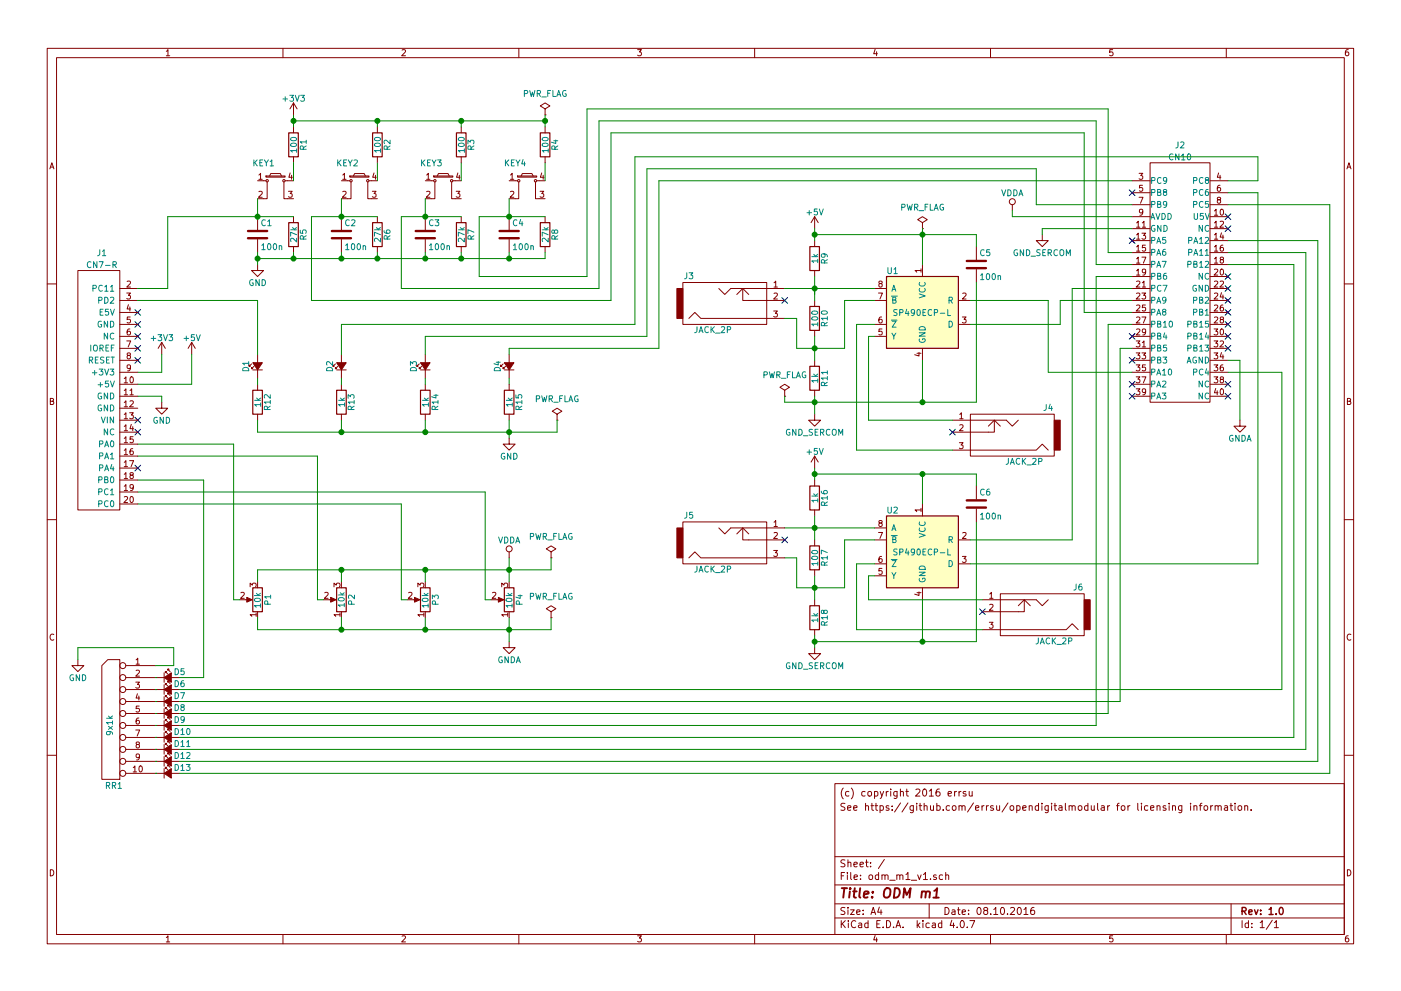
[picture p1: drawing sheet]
EESchema Schematic File Version 2
LIBS:errsu
LIBS:power
LIBS:device
LIBS:transistors
LIBS:conn
LIBS:linear
LIBS:regul
LIBS:74xx
LIBS:cmos4000
LIBS:adc-dac
LIBS:memory
LIBS:xilinx
LIBS:microcontrollers
LIBS:dsp
LIBS:microchip
LIBS:analog_switches
LIBS:motorola
LIBS:texas
LIBS:intel
LIBS:audio
LIBS:interface
LIBS:digital-audio
LIBS:philips
LIBS:display
LIBS:cypress
LIBS:siliconi
LIBS:opto
LIBS:atmel
LIBS:contrib
LIBS:valves
LIBS:odm_m1_v1-cache
EELAYER 25 0
EELAYER END
$Descr A4 11693 8268
encoding utf-8
Sheet 1 1
Title "ODM m1"
Date "08.10.2016"
Rev "1.0"
Comp ""
Comment1 ""
Comment2 ""
Comment3 "See https://github.com/errsu/opendigitalmodular for licensing information."
Comment4 "(c) copyright 2016 errsu "
$EndDescr
$Comp
L CN10 J2
U 1 1
P 9850 2350
F 0 "J2" H 9850 3500 50  0000 C CNN
F 1 "CN10" H 9850 3400 50  0000 C CNN
F 2 "errsu:Socket_Strip_Straight_2x20_RS" H 9850 1400 50  0001 C CNN
F 3 "" H 9850 1400 50  0000 C CNN
	1    9850 2350
	1    0    0    -1  
$EndComp
$Comp
L GND #PWR5
U 1 1
P 2150 2200
F 0 "#PWR5" H 2150 1950 50  0001 C CNN
F 1 "GND" H 2150 2050 50  0000 C CNN
F 2 "" H 2150 2200 50  0000 C CNN
F 3 "" H 2150 2200 50  0000 C CNN
	1    2150 2200
	1    0    0    -1  
$EndComp
$Comp
L C C1
U 1 1
P 2150 1950
F 0 "C1" H 2175 2050 50  0000 L CNN
F 1 "100n" H 2175 1850 50  0000 L CNN
F 2 "errsu:C_Disc_D3_P2.5" H 2188 1800 50  0001 C CNN
F 3 "" H 2150 1950 50  0000 C CNN
	1    2150 1950
	1    0    0    -1  
$EndComp
$Comp
L R R1
U 1 1
P 2450 1200
F 0 "R1" V 2530 1200 50  0000 C CNN
F 1 "100" V 2450 1200 50  0000 C CNN
F 2 "errsu:Resistor_Horizontal_RM7mm" V 2380 1200 50  0001 C CNN
F 3 "" H 2450 1200 50  0000 C CNN
	1    2450 1200
	1    0    0    -1  
$EndComp
$Comp
L SW_PUSH KEY1
U 1 1
P 2350 1400
F 0 "KEY1" H 2200 1450 50  0000 C CNN
F 1 "SW_PUSH" H 2710 1340 50  0001 C CNN
F 2 "errsu:SW_PUSH_SMALL" H 2350 1600 50  0001 C CNN
F 3 "" H 2350 1600 50  0000 C CNN
	1    2350 1400
	1    0    0    -1  
$EndComp
$Comp
L R R5
U 1 1
P 2450 1950
F 0 "R5" V 2530 1950 50  0000 C CNN
F 1 "27k" V 2450 1950 50  0000 C CNN
F 2 "errsu:Resistor_Horizontal_RM7mm" V 2380 1950 50  0001 C CNN
F 3 "" H 2450 1950 50  0000 C CNN
	1    2450 1950
	1    0    0    -1  
$EndComp
$Comp
L JACK_2P J3
U 1 1
P 6100 2500
F 0 "J3" H 5750 2300 50  0000 C CNN
F 1 "JACK_2P" H 5950 2750 50  0000 C CNN
F 2 "errsu:PHONEJACK_35MM_MONO_VERT" H 6100 2500 50  0001 C CNN
F 3 "" H 6100 2500 50  0000 C CNN
	1    6100 2500
	1    0    0    1   
$EndComp
$Comp
L JACK_2P J4
U 1 1
P 8400 3600
F 0 "J4" H 8050 3400 50  0000 C CNN
F 1 "JACK_2P" H 8250 3850 50  0000 C CNN
F 2 "errsu:PHONEJACK_35MM_MONO_VERT" H 8400 3600 50  0001 C CNN
F 3 "" H 8400 3600 50  0000 C CNN
	1    8400 3600
	-1   0    0    1   
$EndComp
$Comp
L R R9
U 1 1
P 6800 2150
F 0 "R9" V 6880 2150 50  0000 C CNN
F 1 "1k" V 6800 2150 50  0000 C CNN
F 2 "errsu:Resistor_Horizontal_RM7mm" V 6730 2150 50  0001 C CNN
F 3 "" H 6800 2150 50  0000 C CNN
	1    6800 2150
	1    0    0    -1  
$EndComp
$Comp
L R R10
U 1 1
P 6800 2650
F 0 "R10" V 6880 2650 50  0000 C CNN
F 1 "100" V 6800 2650 50  0000 C CNN
F 2 "errsu:Resistor_Horizontal_RM7mm" V 6730 2650 50  0001 C CNN
F 3 "" H 6800 2650 50  0000 C CNN
	1    6800 2650
	1    0    0    -1  
$EndComp
$Comp
L R R11
U 1 1
P 6800 3150
F 0 "R11" V 6880 3150 50  0000 C CNN
F 1 "1k" V 6800 3150 50  0000 C CNN
F 2 "errsu:Resistor_Horizontal_RM7mm" V 6730 3150 50  0001 C CNN
F 3 "" H 6800 3150 50  0000 C CNN
	1    6800 3150
	1    0    0    -1  
$EndComp
$Comp
L +5V #PWR3
U 1 1
P 6800 1900
F 0 "#PWR3" H 6800 1750 50  0001 C CNN
F 1 "+5V" H 6800 2040 50  0000 C CNN
F 2 "" H 6800 1900 50  0000 C CNN
F 3 "" H 6800 1900 50  0000 C CNN
	1    6800 1900
	1    0    0    -1  
$EndComp
$Comp
L SP490ECP-L U1
U 1 1
P 7700 2600
F 0 "U1" H 7400 2950 50  0000 L CNN
F 1 "SP490ECP-L" H 7450 2600 50  0000 L CNN
F 2 "errsu:DIP-8_W7.62mm" H 7700 2600 50  0001 C CIN
F 3 "" H 7700 2600 50  0000 C CNN
	1    7700 2600
	1    0    0    -1  
$EndComp
$Comp
L JACK_2P J5
U 1 1
P 6100 4500
F 0 "J5" H 5750 4300 50  0000 C CNN
F 1 "JACK_2P" H 5950 4750 50  0000 C CNN
F 2 "errsu:PHONEJACK_35MM_MONO_VERT" H 6100 4500 50  0001 C CNN
F 3 "" H 6100 4500 50  0000 C CNN
	1    6100 4500
	1    0    0    1   
$EndComp
$Comp
L JACK_2P J6
U 1 1
P 8650 5100
F 0 "J6" H 8300 4900 50  0000 C CNN
F 1 "JACK_2P" H 8500 5350 50  0000 C CNN
F 2 "errsu:PHONEJACK_35MM_MONO_VERT" H 8650 5100 50  0001 C CNN
F 3 "" H 8650 5100 50  0000 C CNN
	1    8650 5100
	-1   0    0    1   
$EndComp
$Comp
L R R16
U 1 1
P 6800 4150
F 0 "R16" V 6880 4150 50  0000 C CNN
F 1 "1k" V 6800 4150 50  0000 C CNN
F 2 "errsu:Resistor_Horizontal_RM7mm" V 6730 4150 50  0001 C CNN
F 3 "" H 6800 4150 50  0000 C CNN
	1    6800 4150
	1    0    0    -1  
$EndComp
$Comp
L R R17
U 1 1
P 6800 4650
F 0 "R17" V 6880 4650 50  0000 C CNN
F 1 "100" V 6800 4650 50  0000 C CNN
F 2 "errsu:Resistor_Horizontal_RM7mm" V 6730 4650 50  0001 C CNN
F 3 "" H 6800 4650 50  0000 C CNN
	1    6800 4650
	1    0    0    -1  
$EndComp
$Comp
L R R18
U 1 1
P 6800 5150
F 0 "R18" V 6880 5150 50  0000 C CNN
F 1 "1k" V 6800 5150 50  0000 C CNN
F 2 "errsu:Resistor_Horizontal_RM7mm" V 6730 5150 50  0001 C CNN
F 3 "" H 6800 5150 50  0000 C CNN
	1    6800 5150
	1    0    0    -1  
$EndComp
$Comp
L +5V #PWR12
U 1 1
P 6800 3900
F 0 "#PWR12" H 6800 3750 50  0001 C CNN
F 1 "+5V" H 6800 4040 50  0000 C CNN
F 2 "" H 6800 3900 50  0000 C CNN
F 3 "" H 6800 3900 50  0000 C CNN
	1    6800 3900
	1    0    0    -1  
$EndComp
$Comp
L SP490ECP-L U2
U 1 1
P 7700 4600
F 0 "U2" H 7400 4950 50  0000 L CNN
F 1 "SP490ECP-L" H 7450 4600 50  0000 L CNN
F 2 "errsu:DIP-8_W7.62mm" H 7700 4600 50  0001 C CIN
F 3 "" H 7700 4600 50  0000 C CNN
	1    7700 4600
	1    0    0    -1  
$EndComp
$Comp
L C C3
U 1 1
P 3550 1950
F 0 "C3" H 3575 2050 50  0000 L CNN
F 1 "100n" H 3575 1850 50  0000 L CNN
F 2 "errsu:C_Disc_D3_P2.5" H 3588 1800 50  0001 C CNN
F 3 "" H 3550 1950 50  0000 C CNN
	1    3550 1950
	1    0    0    -1  
$EndComp
$Comp
L R R3
U 1 1
P 3850 1200
F 0 "R3" V 3930 1200 50  0000 C CNN
F 1 "100" V 3850 1200 50  0000 C CNN
F 2 "errsu:Resistor_Horizontal_RM7mm" V 3780 1200 50  0001 C CNN
F 3 "" H 3850 1200 50  0000 C CNN
	1    3850 1200
	1    0    0    -1  
$EndComp
$Comp
L SW_PUSH KEY3
U 1 1
P 3750 1400
F 0 "KEY3" H 3600 1450 50  0000 C CNN
F 1 "SW_PUSH" H 4110 1340 50  0001 C CNN
F 2 "errsu:SW_PUSH_SMALL" H 3750 1600 50  0001 C CNN
F 3 "" H 3750 1600 50  0000 C CNN
	1    3750 1400
	1    0    0    -1  
$EndComp
$Comp
L R R7
U 1 1
P 3850 1950
F 0 "R7" V 3930 1950 50  0000 C CNN
F 1 "27k" V 3850 1950 50  0000 C CNN
F 2 "errsu:Resistor_Horizontal_RM7mm" V 3780 1950 50  0001 C CNN
F 3 "" H 3850 1950 50  0000 C CNN
	1    3850 1950
	1    0    0    -1  
$EndComp
$Comp
L C C2
U 1 1
P 2850 1950
F 0 "C2" H 2875 2050 50  0000 L CNN
F 1 "100n" H 2875 1850 50  0000 L CNN
F 2 "errsu:C_Disc_D3_P2.5" H 2888 1800 50  0001 C CNN
F 3 "" H 2850 1950 50  0000 C CNN
	1    2850 1950
	1    0    0    -1  
$EndComp
$Comp
L R R2
U 1 1
P 3150 1200
F 0 "R2" V 3230 1200 50  0000 C CNN
F 1 "100" V 3150 1200 50  0000 C CNN
F 2 "errsu:Resistor_Horizontal_RM7mm" V 3080 1200 50  0001 C CNN
F 3 "" H 3150 1200 50  0000 C CNN
	1    3150 1200
	1    0    0    -1  
$EndComp
$Comp
L SW_PUSH KEY2
U 1 1
P 3050 1400
F 0 "KEY2" H 2900 1450 50  0000 C CNN
F 1 "SW_PUSH" H 3410 1340 50  0001 C CNN
F 2 "errsu:SW_PUSH_SMALL" H 3050 1600 50  0001 C CNN
F 3 "" H 3050 1600 50  0000 C CNN
	1    3050 1400
	1    0    0    -1  
$EndComp
$Comp
L R R6
U 1 1
P 3150 1950
F 0 "R6" V 3230 1950 50  0000 C CNN
F 1 "27k" V 3150 1950 50  0000 C CNN
F 2 "errsu:Resistor_Horizontal_RM7mm" V 3080 1950 50  0001 C CNN
F 3 "" H 3150 1950 50  0000 C CNN
	1    3150 1950
	1    0    0    -1  
$EndComp
$Comp
L C C4
U 1 1
P 4250 1950
F 0 "C4" H 4275 2050 50  0000 L CNN
F 1 "100n" H 4275 1850 50  0000 L CNN
F 2 "errsu:C_Disc_D3_P2.5" H 4288 1800 50  0001 C CNN
F 3 "" H 4250 1950 50  0000 C CNN
	1    4250 1950
	1    0    0    -1  
$EndComp
$Comp
L R R4
U 1 1
P 4550 1200
F 0 "R4" V 4630 1200 50  0000 C CNN
F 1 "100" V 4550 1200 50  0000 C CNN
F 2 "errsu:Resistor_Horizontal_RM7mm" V 4480 1200 50  0001 C CNN
F 3 "" H 4550 1200 50  0000 C CNN
	1    4550 1200
	1    0    0    -1  
$EndComp
$Comp
L SW_PUSH KEY4
U 1 1
P 4450 1400
F 0 "KEY4" H 4300 1450 50  0000 C CNN
F 1 "SW_PUSH" H 4810 1340 50  0001 C CNN
F 2 "errsu:SW_PUSH_SMALL" H 4450 1600 50  0001 C CNN
F 3 "" H 4450 1600 50  0000 C CNN
	1    4450 1400
	1    0    0    -1  
$EndComp
$Comp
L R R8
U 1 1
P 4550 1950
F 0 "R8" V 4630 1950 50  0000 C CNN
F 1 "27k" V 4550 1950 50  0000 C CNN
F 2 "errsu:Resistor_Horizontal_RM7mm" V 4480 1950 50  0001 C CNN
F 3 "" H 4550 1950 50  0000 C CNN
	1    4550 1950
	1    0    0    -1  
$EndComp
$Comp
L POT P1
U 1 1
P 2150 5000
F 0 "P1" V 2060 5000 50  0000 C CNN
F 1 "10k" V 2145 5005 50  0000 C CNN
F 2 "errsu:POT_RK09" H 2150 5000 50  0001 C CNN
F 3 "" H 2150 5000 50  0000 C CNN
	1    2150 5000
	-1   0    0    1   
$EndComp
$Comp
L POT P2
U 1 1
P 2850 5000
F 0 "P2" V 2760 5000 50  0000 C CNN
F 1 "10k" V 2845 5000 50  0000 C CNN
F 2 "errsu:POT_RK09" H 2850 5000 50  0001 C CNN
F 3 "" H 2850 5000 50  0000 C CNN
	1    2850 5000
	-1   0    0    1   
$EndComp
$Comp
L POT P3
U 1 1
P 3550 5000
F 0 "P3" V 3460 5000 50  0000 C CNN
F 1 "10k" V 3545 5005 50  0000 C CNN
F 2 "errsu:POT_RK09" H 3550 5000 50  0001 C CNN
F 3 "" H 3550 5000 50  0000 C CNN
	1    3550 5000
	-1   0    0    1   
$EndComp
$Comp
L GNDA #PWR14
U 1 1
P 4250 5350
F 0 "#PWR14" H 4250 5100 50  0001 C CNN
F 1 "GNDA" H 4250 5200 50  0000 C CNN
F 2 "" H 4250 5350 50  0000 C CNN
F 3 "" H 4250 5350 50  0000 C CNN
	1    4250 5350
	1    0    0    -1  
$EndComp
$Comp
L +3V3 #PWR1
U 1 1
P 2450 950
F 0 "#PWR1" H 2450 800 50  0001 C CNN
F 1 "+3V3" H 2450 1090 50  0000 C CNN
F 2 "" H 2450 950 50  0000 C CNN
F 3 "" H 2450 950 50  0000 C CNN
	1    2450 950 
	1    0    0    -1  
$EndComp
$Comp
L GND #PWR11
U 1 1
P 4250 3650
F 0 "#PWR11" H 4250 3400 50  0001 C CNN
F 1 "GND" H 4250 3500 50  0000 C CNN
F 2 "" H 4250 3650 50  0000 C CNN
F 3 "" H 4250 3650 50  0000 C CNN
	1    4250 3650
	1    0    0    -1  
$EndComp
$Comp
L R R15
U 1 1
P 4250 3350
F 0 "R15" V 4330 3350 50  0000 C CNN
F 1 "1k" V 4250 3350 50  0000 C CNN
F 2 "errsu:Resistor_Horizontal_RM7mm" V 4180 3350 50  0001 C CNN
F 3 "" H 4250 3350 50  0000 C CNN
	1    4250 3350
	1    0    0    -1  
$EndComp
$Comp
L POT P4
U 1 1
P 4250 5000
F 0 "P4" V 4160 5000 50  0000 C CNN
F 1 "10k" V 4245 5005 50  0000 C CNN
F 2 "errsu:POT_RK09" H 4250 5000 50  0001 C CNN
F 3 "" H 4250 5000 50  0000 C CNN
	1    4250 5000
	-1   0    0    1   
$EndComp
$Comp
L R R14
U 1 1
P 3550 3350
F 0 "R14" V 3630 3350 50  0000 C CNN
F 1 "1k" V 3550 3350 50  0000 C CNN
F 2 "errsu:Resistor_Horizontal_RM7mm" V 3480 3350 50  0001 C CNN
F 3 "" H 3550 3350 50  0000 C CNN
	1    3550 3350
	1    0    0    -1  
$EndComp
$Comp
L R R13
U 1 1
P 2850 3350
F 0 "R13" V 2930 3350 50  0000 C CNN
F 1 "1k" V 2850 3350 50  0000 C CNN
F 2 "errsu:Resistor_Horizontal_RM7mm" V 2780 3350 50  0001 C CNN
F 3 "" H 2850 3350 50  0000 C CNN
	1    2850 3350
	1    0    0    -1  
$EndComp
$Comp
L R R12
U 1 1
P 2150 3350
F 0 "R12" V 2230 3350 50  0000 C CNN
F 1 "1k" V 2150 3350 50  0000 C CNN
F 2 "errsu:Resistor_Horizontal_RM7mm" V 2080 3350 50  0001 C CNN
F 3 "" H 2150 3350 50  0000 C CNN
	1    2150 3350
	1    0    0    -1  
$EndComp
$Comp
L Led_Small D1
U 1 1
P 2150 3050
F 0 "D1" H 2150 3150 50  0000 C CNN
F 1 "Led_Small" H 2150 2950 50  0001 C CNN
F 2 "errsu:LED-3MM" H 2150 3050 50  0001 C CNN
F 3 "" H 2150 3050 50  0000 C CNN
	1    2150 3050
	0    -1   -1   0   
$EndComp
$Comp
L Led_Small D2
U 1 1
P 2850 3050
F 0 "D2" H 2850 3150 50  0000 C CNN
F 1 "Led_Small" H 2850 2950 50  0001 C CNN
F 2 "errsu:LED-3MM" H 2850 3050 50  0001 C CNN
F 3 "" H 2850 3050 50  0000 C CNN
	1    2850 3050
	0    -1   -1   0   
$EndComp
$Comp
L Led_Small D3
U 1 1
P 3550 3050
F 0 "D3" H 3550 3150 50  0000 C CNN
F 1 "Led_Small" H 3550 2950 50  0001 C CNN
F 2 "errsu:LED-3MM" H 3550 3050 50  0001 C CNN
F 3 "" H 3550 3050 50  0000 C CNN
	1    3550 3050
	0    -1   -1   0   
$EndComp
$Comp
L Led_Small D4
U 1 1
P 4250 3050
F 0 "D4" H 4250 3150 50  0000 C CNN
F 1 "Led_Small" H 4250 2950 50  0001 C CNN
F 2 "errsu:LED-3MM" H 4250 3050 50  0001 C CNN
F 3 "" H 4250 3050 50  0000 C CNN
	1    4250 3050
	0    -1   -1   0   
$EndComp
NoConn ~ 1150 2600
NoConn ~ 1150 2700
NoConn ~ 1150 2800
NoConn ~ 1150 2900
NoConn ~ 1150 3000
NoConn ~ 1150 3500
NoConn ~ 1150 3600
NoConn ~ 1150 3900
NoConn ~ 9450 1600
NoConn ~ 9450 2000
NoConn ~ 9450 2800
NoConn ~ 9450 3000
NoConn ~ 9450 3200
NoConn ~ 9450 3300
NoConn ~ 10250 1800
NoConn ~ 10250 1900
NoConn ~ 10250 2300
NoConn ~ 10250 2400
NoConn ~ 10250 2500
NoConn ~ 10250 2600
NoConn ~ 10250 2700
NoConn ~ 10250 2800
NoConn ~ 10250 2900
NoConn ~ 10250 3200
NoConn ~ 10250 3300
$Comp
L PWR_FLAG #FLG4
U 1 1
P 4650 3500
F 0 "#FLG4" H 4650 3595 50  0001 C CNN
F 1 "PWR_FLAG" H 4650 3680 50  0000 C CNN
F 2 "" H 4650 3500 50  0000 C CNN
F 3 "" H 4650 3500 50  0000 C CNN
	1    4650 3500
	1    0    0    -1  
$EndComp
$Comp
L PWR_FLAG #FLG6
U 1 1
P 4600 5150
F 0 "#FLG6" H 4600 5245 50  0001 C CNN
F 1 "PWR_FLAG" H 4600 5330 50  0000 C CNN
F 2 "" H 4600 5150 50  0000 C CNN
F 3 "" H 4600 5150 50  0000 C CNN
	1    4600 5150
	1    0    0    -1  
$EndComp
NoConn ~ 6550 2500
NoConn ~ 7950 3600
NoConn ~ 6550 4500
NoConn ~ 8200 5100
$Comp
L GND_SERCOM #PWR9
U 1 1
P 6800 3450
F 0 "#PWR9" H 6800 3200 50  0001 C CNN
F 1 "GND_SERCOM" H 6800 3300 50  0000 C CNN
F 2 "" H 6800 3450 50  0000 C CNN
F 3 "" H 6800 3450 50  0000 C CNN
	1    6800 3450
	1    0    0    -1  
$EndComp
$Comp
L GND_SERCOM #PWR15
U 1 1
P 6800 5400
F 0 "#PWR15" H 6800 5150 50  0001 C CNN
F 1 "GND_SERCOM" H 6800 5250 50  0000 C CNN
F 2 "" H 6800 5400 50  0000 C CNN
F 3 "" H 6800 5400 50  0000 C CNN
	1    6800 5400
	1    0    0    -1  
$EndComp
$Comp
L GND_SERCOM #PWR4
U 1 1
P 8700 1950
F 0 "#PWR4" H 8700 1700 50  0001 C CNN
F 1 "GND_SERCOM" H 8700 1800 50  0000 C CNN
F 2 "" H 8700 1950 50  0000 C CNN
F 3 "" H 8700 1950 50  0000 C CNN
	1    8700 1950
	1    0    0    -1  
$EndComp
$Comp
L GND #PWR8
U 1 1
P 1350 3350
F 0 "#PWR8" H 1350 3100 50  0001 C CNN
F 1 "GND" H 1350 3200 50  0000 C CNN
F 2 "" H 1350 3350 50  0000 C CNN
F 3 "" H 1350 3350 50  0000 C CNN
	1    1350 3350
	1    0    0    -1  
$EndComp
$Comp
L +5V #PWR7
U 1 1
P 1600 2950
F 0 "#PWR7" H 1600 2800 50  0001 C CNN
F 1 "+5V" H 1600 3090 50  0000 C CNN
F 2 "" H 1600 2950 50  0000 C CNN
F 3 "" H 1600 2950 50  0000 C CNN
	1    1600 2950
	1    0    0    -1  
$EndComp
$Comp
L +3V3 #PWR6
U 1 1
P 1350 2950
F 0 "#PWR6" H 1350 2800 50  0001 C CNN
F 1 "+3V3" H 1350 3090 50  0000 C CNN
F 2 "" H 1350 2950 50  0000 C CNN
F 3 "" H 1350 2950 50  0000 C CNN
	1    1350 2950
	1    0    0    -1  
$EndComp
$Comp
L VDDA #PWR13
U 1 1
P 4250 4650
F 0 "#PWR13" H 4250 4500 50  0001 C CNN
F 1 "VDDA" H 4250 4800 50  0000 C CNN
F 2 "" H 4250 4650 50  0000 C CNN
F 3 "" H 4250 4650 50  0000 C CNN
	1    4250 4650
	1    0    0    -1  
$EndComp
$Comp
L VDDA #PWR2
U 1 1
P 8450 1750
F 0 "#PWR2" H 8450 1600 50  0001 C CNN
F 1 "VDDA" H 8450 1900 50  0000 C CNN
F 2 "" H 8450 1750 50  0000 C CNN
F 3 "" H 8450 1750 50  0000 C CNN
	1    8450 1750
	1    0    0    -1  
$EndComp
$Comp
L GNDA #PWR10
U 1 1
P 10350 3500
F 0 "#PWR10" H 10350 3250 50  0001 C CNN
F 1 "GNDA" H 10350 3350 50  0000 C CNN
F 2 "" H 10350 3500 50  0000 C CNN
F 3 "" H 10350 3500 50  0000 C CNN
	1    10350 3500
	1    0    0    -1  
$EndComp
$Comp
L PWR_FLAG #FLG3
U 1 1
P 6550 3300
F 0 "#FLG3" H 6550 3395 50  0001 C CNN
F 1 "PWR_FLAG" H 6550 3480 50  0000 C CNN
F 2 "" H 6550 3300 50  0000 C CNN
F 3 "" H 6550 3300 50  0000 C CNN
	1    6550 3300
	1    0    0    -1  
$EndComp
$Comp
L PWR_FLAG #FLG5
U 1 1
P 4600 4650
F 0 "#FLG5" H 4600 4745 50  0001 C CNN
F 1 "PWR_FLAG" H 4600 4830 50  0000 C CNN
F 2 "" H 4600 4650 50  0000 C CNN
F 3 "" H 4600 4650 50  0000 C CNN
	1    4600 4650
	1    0    0    -1  
$EndComp
$Comp
L PWR_FLAG #FLG1
U 1 1
P 4550 950
F 0 "#FLG1" H 4550 1045 50  0001 C CNN
F 1 "PWR_FLAG" H 4550 1130 50  0000 C CNN
F 2 "" H 4550 950 50  0000 C CNN
F 3 "" H 4550 950 50  0000 C CNN
	1    4550 950 
	1    0    0    -1  
$EndComp
$Comp
L PWR_FLAG #FLG2
U 1 1
P 7700 1900
F 0 "#FLG2" H 7700 1995 50  0001 C CNN
F 1 "PWR_FLAG" H 7700 2080 50  0000 C CNN
F 2 "" H 7700 1900 50  0000 C CNN
F 3 "" H 7700 1900 50  0000 C CNN
	1    7700 1900
	1    0    0    -1  
$EndComp
$Comp
L RR9 RR1
U 1 1
P 950 6050
F 0 "RR1" H 950 5550 50  0000 C CNN
F 1 "9x1k" V 980 6050 50  0000 C CNN
F 2 "errsu:Resistor_Array_SIP9" H 950 6050 50  0001 C CNN
F 3 "" H 950 6050 50  0000 C CNN
	1    950  6050
	-1   0    0    -1  
$EndComp
$Comp
L Led_Small D5
U 1 1
P 1400 5650
F 0 "D5" H 1450 5700 50  0000 L CNN
F 1 "Led_Small" H 1225 5550 50  0001 L CNN
F 2 "errsu:LED-3MM" V 1400 5650 50  0001 C CNN
F 3 "" V 1400 5650 50  0000 C CNN
	1    1400 5650
	1    0    0    -1  
$EndComp
$Comp
L Led_Small D6
U 1 1
P 1400 5750
F 0 "D6" H 1450 5800 50  0000 L CNN
F 1 "Led_Small" H 1225 5650 50  0001 L CNN
F 2 "errsu:LED-3MM" V 1400 5750 50  0001 C CNN
F 3 "" V 1400 5750 50  0000 C CNN
	1    1400 5750
	1    0    0    -1  
$EndComp
$Comp
L Led_Small D7
U 1 1
P 1400 5850
F 0 "D7" H 1450 5900 50  0000 L CNN
F 1 "Led_Small" H 1225 5750 50  0001 L CNN
F 2 "errsu:LED-3MM" V 1400 5850 50  0001 C CNN
F 3 "" V 1400 5850 50  0000 C CNN
	1    1400 5850
	1    0    0    -1  
$EndComp
$Comp
L Led_Small D8
U 1 1
P 1400 5950
F 0 "D8" H 1450 6000 50  0000 L CNN
F 1 "Led_Small" H 1225 5850 50  0001 L CNN
F 2 "errsu:LED-3MM" V 1400 5950 50  0001 C CNN
F 3 "" V 1400 5950 50  0000 C CNN
	1    1400 5950
	1    0    0    -1  
$EndComp
$Comp
L Led_Small D9
U 1 1
P 1400 6050
F 0 "D9" H 1450 6100 50  0000 L CNN
F 1 "Led_Small" H 1225 5950 50  0001 L CNN
F 2 "errsu:LED-3MM" V 1400 6050 50  0001 C CNN
F 3 "" V 1400 6050 50  0000 C CNN
	1    1400 6050
	1    0    0    -1  
$EndComp
$Comp
L Led_Small D10
U 1 1
P 1400 6150
F 0 "D10" H 1450 6200 50  0000 L CNN
F 1 "Led_Small" H 1225 6050 50  0001 L CNN
F 2 "errsu:LED-3MM" V 1400 6150 50  0001 C CNN
F 3 "" V 1400 6150 50  0000 C CNN
	1    1400 6150
	1    0    0    -1  
$EndComp
$Comp
L Led_Small D11
U 1 1
P 1400 6250
F 0 "D11" H 1450 6300 50  0000 L CNN
F 1 "Led_Small" H 1225 6150 50  0001 L CNN
F 2 "errsu:LED-3MM" V 1400 6250 50  0001 C CNN
F 3 "" V 1400 6250 50  0000 C CNN
	1    1400 6250
	1    0    0    -1  
$EndComp
$Comp
L Led_Small D12
U 1 1
P 1400 6350
F 0 "D12" H 1450 6400 50  0000 L CNN
F 1 "Led_Small" H 1225 6250 50  0001 L CNN
F 2 "errsu:LED-3MM" V 1400 6350 50  0001 C CNN
F 3 "" V 1400 6350 50  0000 C CNN
	1    1400 6350
	1    0    0    -1  
$EndComp
$Comp
L Led_Small D13
U 1 1
P 1400 6450
F 0 "D13" H 1450 6500 50  0000 L CNN
F 1 "Led_Small" H 1225 6350 50  0001 L CNN
F 2 "errsu:LED-3MM" V 1400 6450 50  0001 C CNN
F 3 "" V 1400 6450 50  0000 C CNN
	1    1400 6450
	1    0    0    -1  
$EndComp
$Comp
L GND #PWR16
U 1 1
P 650 5500
F 0 "#PWR16" H 650 5250 50  0001 C CNN
F 1 "GND" H 650 5350 50  0000 C CNN
F 2 "" H 650 5500 50  0000 C CNN
F 3 "" H 650 5500 50  0000 C CNN
	1    650  5500
	1    0    0    -1  
$EndComp
$Comp
L CN7-R J1
U 1 1
P 1000 3250
F 0 "J1" H 850 4400 50  0000 C CNN
F 1 "CN7-R" H 850 4300 50  0000 C CNN
F 2 "errsu:Socket_Strip_Straight_1x20_RS" H 1000 3250 50  0001 C CNN
F 3 "" H 1000 3250 50  0000 C CNN
	1    1000 3250
	1    0    0    -1  
$EndComp
Wire Wire Line
	1400 1800 2450 1800
Wire Wire Line
	2150 1650 2150 1800
Wire Wire Line
	2450 1500 2450 1350
Connection ~ 2150 1800
Wire Wire Line
	2450 2100 2450 2150
Wire Wire Line
	2150 2150 4550 2150
Wire Wire Line
	2150 2100 2150 2200
Connection ~ 2150 2150
Wire Wire Line
	6800 2300 6800 2450
Wire Wire Line
	6800 2400 6800 2500
Wire Wire Line
	6550 2400 7300 2400
Connection ~ 6800 2400
Wire Wire Line
	6550 2650 6650 2650
Wire Wire Line
	6650 2650 6650 2900
Wire Wire Line
	6650 2900 7050 2900
Wire Wire Line
	6800 2800 6800 3000
Connection ~ 6800 2900
Wire Wire Line
	6800 3300 6800 3450
Wire Wire Line
	6800 1900 6800 2000
Wire Wire Line
	7300 2500 7050 2500
Wire Wire Line
	7050 2500 7050 2900
Wire Wire Line
	7300 2800 7250 2800
Wire Wire Line
	7250 2800 7250 3500
Wire Wire Line
	7250 3500 7950 3500
Wire Wire Line
	7300 2700 7150 2700
Wire Wire Line
	7150 2700 7150 3750
Wire Wire Line
	7150 3750 7950 3750
Wire Wire Line
	7700 1900 7700 2200
Wire Wire Line
	6800 1950 8150 1950
Connection ~ 6800 1950
Wire Wire Line
	7700 3350 7700 3000
Wire Wire Line
	6550 3350 8150 3350
Connection ~ 6800 3350
Wire Wire Line
	8100 2500 8750 2500
Wire Wire Line
	8750 2500 8750 3100
Wire Wire Line
	8750 3100 9450 3100
Wire Wire Line
	6800 4300 6800 4500
Wire Wire Line
	6550 4400 7300 4400
Connection ~ 6800 4400
Wire Wire Line
	6550 4650 6650 4650
Wire Wire Line
	6650 4650 6650 4900
Wire Wire Line
	6650 4900 7050 4900
Wire Wire Line
	6800 4800 6800 5000
Connection ~ 6800 4900
Wire Wire Line
	6800 5300 6800 5400
Wire Wire Line
	6800 3900 6800 4000
Wire Wire Line
	7300 4500 7050 4500
Wire Wire Line
	7050 4500 7050 4900
Wire Wire Line
	7300 4800 7250 4800
Wire Wire Line
	7250 4800 7250 5000
Wire Wire Line
	7250 5000 8200 5000
Wire Wire Line
	7300 4700 7150 4700
Wire Wire Line
	7150 4700 7150 5250
Wire Wire Line
	7150 5250 8200 5250
Wire Wire Line
	7700 4200 7700 3950
Wire Wire Line
	6800 3950 8150 3950
Connection ~ 6800 3950
Wire Wire Line
	7700 5000 7700 5350
Wire Wire Line
	6800 5350 8150 5350
Connection ~ 6800 5350
Wire Wire Line
	8100 4700 10500 4700
Wire Wire Line
	8100 4500 8950 4500
Wire Wire Line
	3350 1800 3850 1800
Wire Wire Line
	3550 1650 3550 1800
Wire Wire Line
	3850 1500 3850 1350
Connection ~ 3550 1800
Wire Wire Line
	3850 2150 3850 2100
Wire Wire Line
	3550 2100 3550 2150
Connection ~ 3550 2150
Wire Wire Line
	2600 1800 3150 1800
Wire Wire Line
	2850 1650 2850 1800
Wire Wire Line
	3150 1500 3150 1350
Connection ~ 2850 1800
Wire Wire Line
	3150 2100 3150 2150
Wire Wire Line
	2850 2100 2850 2150
Connection ~ 2850 2150
Wire Wire Line
	4000 1800 4550 1800
Wire Wire Line
	4250 1650 4250 1800
Wire Wire Line
	4550 1500 4550 1350
Connection ~ 4250 1800
Wire Wire Line
	4550 2150 4550 2100
Wire Wire Line
	4250 2100 4250 2150
Connection ~ 4250 2150
Wire Wire Line
	2450 950  2450 1050
Wire Wire Line
	3150 1050 3150 1000
Wire Wire Line
	2450 1000 4550 1000
Connection ~ 2450 1000
Wire Wire Line
	3850 1000 3850 1050
Connection ~ 3150 1000
Wire Wire Line
	4550 950  4550 1050
Connection ~ 3850 1000
Connection ~ 2450 2150
Connection ~ 3150 2150
Connection ~ 3850 2150
Wire Wire Line
	9450 2600 9050 2600
Wire Wire Line
	9050 2600 9050 1100
Wire Wire Line
	9050 1100 5100 1100
Wire Wire Line
	5100 1100 5100 2500
Wire Wire Line
	5100 2500 2600 2500
Wire Wire Line
	2600 2500 2600 1800
Wire Wire Line
	9450 2200 9150 2200
Wire Wire Line
	9150 2200 9150 1000
Wire Wire Line
	9150 1000 5000 1000
Wire Wire Line
	5000 1000 5000 2400
Wire Wire Line
	5000 2400 3350 2400
Wire Wire Line
	3350 2400 3350 1800
Wire Wire Line
	9450 2100 9250 2100
Wire Wire Line
	9250 2100 9250 900 
Wire Wire Line
	9250 900  4900 900 
Wire Wire Line
	4900 900  4900 2300
Wire Wire Line
	4900 2300 4000 2300
Wire Wire Line
	4000 2300 4000 1800
Wire Wire Line
	8950 4500 8950 2400
Wire Wire Line
	8950 2400 9450 2400
Wire Wire Line
	10500 4700 10500 1600
Wire Wire Line
	10500 1600 10250 1600
Wire Wire Line
	2150 5150 2150 5250
Wire Wire Line
	2150 5250 4600 5250
Wire Wire Line
	4250 5150 4250 5350
Wire Wire Line
	2850 5150 2850 5250
Connection ~ 2850 5250
Wire Wire Line
	3550 5250 3550 5150
Connection ~ 4250 5250
Connection ~ 3550 5250
Wire Wire Line
	4250 4650 4250 4850
Wire Wire Line
	2150 4750 4600 4750
Wire Wire Line
	2850 4750 2850 4850
Wire Wire Line
	2150 4850 2150 4750
Connection ~ 2850 4750
Wire Wire Line
	3550 4750 3550 4850
Connection ~ 4250 4750
Connection ~ 3550 4750
Wire Wire Line
	2000 5000 1950 5000
Wire Wire Line
	1950 5000 1950 3700
Wire Wire Line
	1950 3700 1150 3700
Wire Wire Line
	2700 5000 2650 5000
Wire Wire Line
	2650 5000 2650 3800
Wire Wire Line
	2650 3800 1150 3800
Wire Wire Line
	3400 5000 3350 5000
Wire Wire Line
	3350 5000 3350 4200
Wire Wire Line
	3350 4200 1150 4200
Wire Wire Line
	4050 5000 4100 5000
Wire Wire Line
	4050 4100 1150 4100
Wire Wire Line
	4050 4100 4050 5000
Wire Wire Line
	1400 1800 1400 2400
Wire Wire Line
	2150 3150 2150 3200
Wire Wire Line
	2850 3150 2850 3200
Wire Wire Line
	3550 3150 3550 3200
Wire Wire Line
	4250 3150 4250 3200
Wire Wire Line
	4250 3500 4250 3650
Wire Wire Line
	3550 3600 3550 3500
Wire Wire Line
	2150 3600 4650 3600
Connection ~ 4250 3600
Wire Wire Line
	2850 3500 2850 3600
Connection ~ 3550 3600
Wire Wire Line
	2150 3500 2150 3600
Connection ~ 2850 3600
Wire Wire Line
	1400 2400 1150 2400
Wire Wire Line
	2150 2950 2150 2500
Wire Wire Line
	2150 2500 1150 2500
Wire Wire Line
	4250 2950 4250 2900
Wire Wire Line
	4250 2900 5500 2900
Wire Wire Line
	5500 2900 5500 1500
Wire Wire Line
	8100 2700 8850 2700
Wire Wire Line
	2850 2950 2850 2700
Wire Wire Line
	2850 2700 5300 2700
Wire Wire Line
	5300 2700 5300 1300
Wire Wire Line
	5300 1300 10500 1300
Wire Wire Line
	8650 1700 9450 1700
Wire Wire Line
	8650 1400 8650 1700
Wire Wire Line
	8650 1400 5400 1400
Wire Wire Line
	5400 1400 5400 2800
Wire Wire Line
	5400 2800 3550 2800
Wire Wire Line
	3550 2800 3550 2950
Wire Wire Line
	5500 1500 9450 1500
Wire Wire Line
	9450 1900 8700 1900
Wire Wire Line
	8700 1900 8700 1950
Wire Wire Line
	1350 3300 1350 3350
Wire Wire Line
	1150 3300 1350 3300
Wire Wire Line
	1600 2950 1600 3200
Wire Wire Line
	1600 3200 1150 3200
Wire Wire Line
	1350 2950 1350 3100
Wire Wire Line
	1350 3100 1150 3100
Wire Wire Line
	9450 1800 8450 1800
Wire Wire Line
	8450 1800 8450 1750
Wire Wire Line
	10250 3000 10350 3000
Wire Wire Line
	6550 3300 6550 3350
Wire Wire Line
	4600 4750 4600 4650
Wire Wire Line
	4600 5250 4600 5150
Wire Wire Line
	4650 3600 4650 3500
Connection ~ 4550 1000
Connection ~ 7700 1950
Wire Wire Line
	1300 5650 1300 5650
Wire Wire Line
	1300 5750 1300 5750
Wire Wire Line
	1300 5850 1300 5850
Wire Wire Line
	1300 5950 1300 5950
Wire Wire Line
	1300 6050 1300 6050
Wire Wire Line
	1300 6150 1300 6150
Wire Wire Line
	1300 6250 1300 6250
Wire Wire Line
	1300 6350 1300 6350
Wire Wire Line
	1300 6450 1300 6450
Wire Wire Line
	1300 5550 1450 5550
Wire Wire Line
	1450 5550 1450 5400
Wire Wire Line
	9450 2500 8850 2500
Wire Wire Line
	8850 2500 8850 2700
Wire Wire Line
	10350 3000 10350 3500
Wire Wire Line
	1500 5650 1700 5650
Wire Wire Line
	1700 5650 1700 4000
Wire Wire Line
	1700 4000 1150 4000
Wire Wire Line
	10700 5750 1500 5750
Wire Wire Line
	9350 5850 1500 5850
Wire Wire Line
	1500 5950 9250 5950
Wire Wire Line
	1500 6050 9150 6050
Wire Wire Line
	1500 6150 10800 6150
Wire Wire Line
	1500 6250 10900 6250
Wire Wire Line
	1500 6350 11000 6350
Wire Wire Line
	11100 6450 1500 6450
Wire Wire Line
	10800 6150 10800 2200
Wire Wire Line
	10900 6250 10900 2100
Wire Wire Line
	11000 6350 11000 2000
Wire Wire Line
	11100 1700 11100 6450
Wire Wire Line
	1450 5400 650  5400
Wire Wire Line
	650  5400 650  5500
Wire Wire Line
	10500 1300 10500 1500
Wire Wire Line
	10500 1500 10250 1500
Wire Wire Line
	9150 2300 9450 2300
Wire Wire Line
	10800 2200 10250 2200
Wire Wire Line
	10900 2100 10250 2100
Wire Wire Line
	11000 2000 10250 2000
Wire Wire Line
	11100 1700 10250 1700
Wire Wire Line
	10700 5750 10700 3100
Wire Wire Line
	10700 3100 10250 3100
Wire Wire Line
	9150 6050 9150 2300
Wire Wire Line
	9250 5950 9250 2700
Wire Wire Line
	9350 5850 9350 2900
Wire Wire Line
	9250 2700 9450 2700
Wire Wire Line
	9350 2900 9450 2900
$Comp
L C C6
U 1 1
P 8150 4200
F 0 "C6" H 8175 4300 50  0000 L CNN
F 1 "100n" H 8175 4100 50  0000 L CNN
F 2 "errsu:C_Disc_D3_P2.5" H 8188 4050 50  0001 C CNN
F 3 "" H 8150 4200 50  0000 C CNN
	1    8150 4200
	1    0    0    -1  
$EndComp
Wire Wire Line
	8150 3950 8150 4050
Connection ~ 7700 3950
Wire Wire Line
	8150 5350 8150 4350
Connection ~ 7700 5350
$Comp
L C C5
U 1 1
P 8150 2200
F 0 "C5" H 8175 2300 50  0000 L CNN
F 1 "100n" H 8175 2100 50  0000 L CNN
F 2 "errsu:C_Disc_D3_P2.5" H 8188 2050 50  0001 C CNN
F 3 "" H 8150 2200 50  0000 C CNN
	1    8150 2200
	1    0    0    -1  
$EndComp
Wire Wire Line
	8150 1950 8150 2050
Wire Wire Line
	8150 3350 8150 2350
Connection ~ 7700 3350
$EndSCHEMATC
